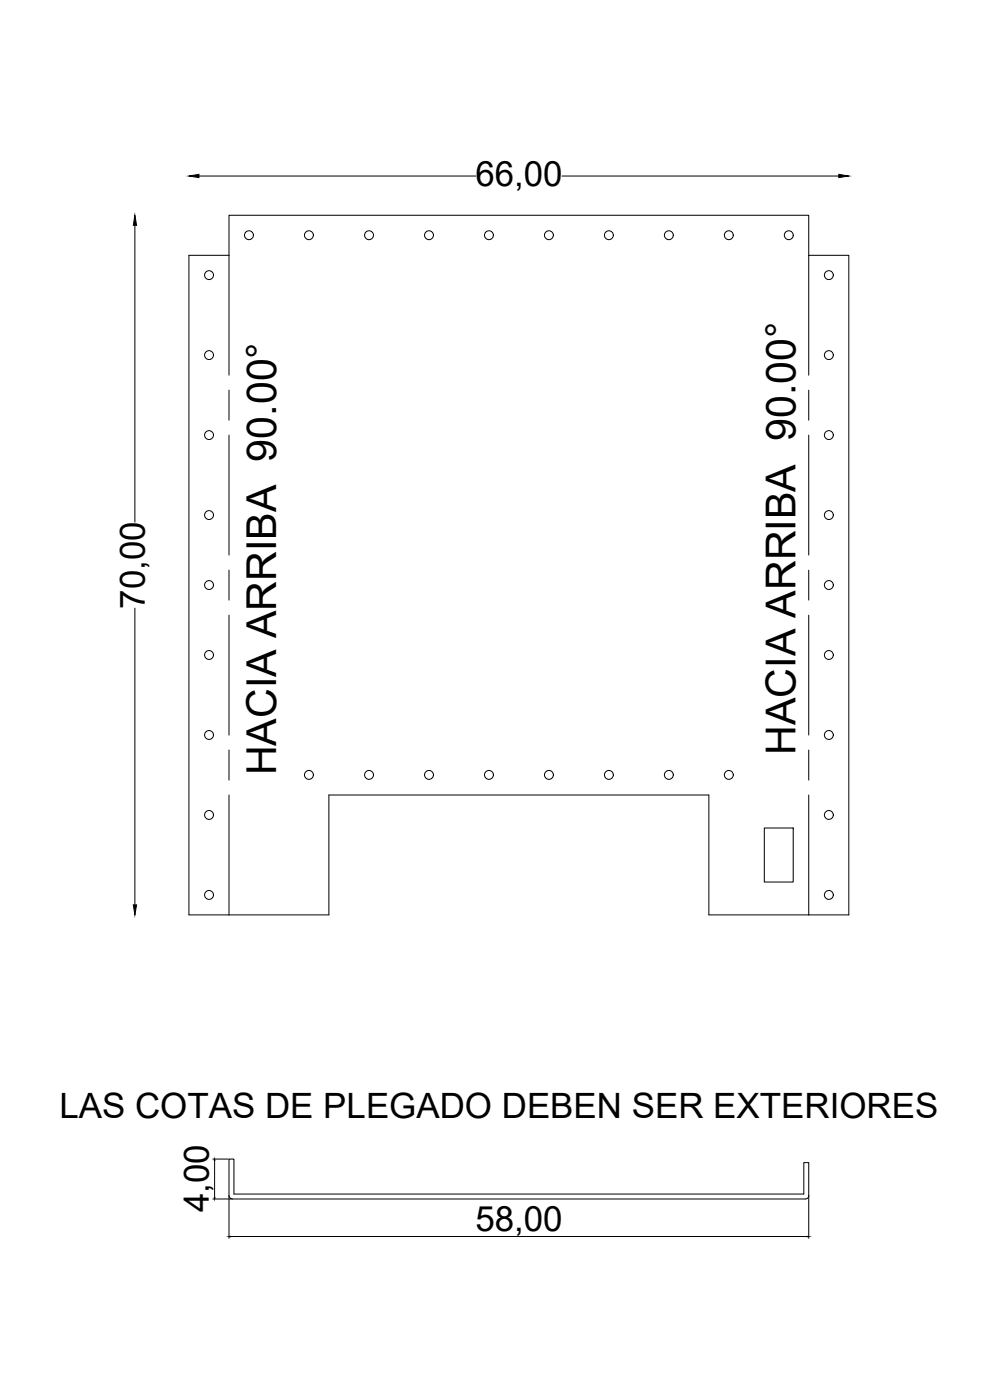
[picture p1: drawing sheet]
<svg xmlns="http://www.w3.org/2000/svg" width="297mm" height="420mm" viewBox="0 0 297 420" stroke-linecap="round" stroke-linejoin="round" font-family="sans-serif">
<!-- layer: BLOQUES -->
<g fill="none" stroke="#000" stroke-width=".3">
<path d="M59.7 52.8h83M168.6 52.8h83.1M40.5 67.6v89.1M68.7 76.6v-12h174v12M68.7 76.6h-12v198h42v-36h114v36h42v-198h-12M68.7 76.6v36M242.7 76.6v36M68.7 117.1v9M242.7 117.1v9M68.7 130.6v36M242.7 130.6v36M68.7 171.1v9"/>
<path d="M242.7 171.1v9M40.5 182.5v89.1M68.7 184.6v36M242.7 184.6v36M68.7 225.1v9M68.7 238.6v36M242.7 225.1v9M242.7 238.6v36M229.3 248.5h8.7v16.2h-8.7zM63.8 359.8h5.8M63.8 347.9h4.7M64.4 348.3v11.1"/>
<path d="M68.7 358.9v12.7M242.7 358.9v12.7M242.7 358.8l-.4 .8-.7 .2h-171.8l-.7-.2-.4-.8v-10.9h1.5v10.5h171v-9.5h1.5v9.9M69.1 371.1h173.1"/>
</g>
<path d="M56.7 52.8l3-.5v1zM251.7 52.3l3 .5-3 .5zM40.5 64.6l.5 3h-1zM40 271.6h1l-.5 3zM64.4 347.9l.1 .4h-.2zM64.3 359.4h.2l-.1 .4zM68.7 371.1l.4 .1zM242.2 371.1h.5z" fill="#000" stroke="#000" stroke-width=".3"/>
<!-- layer: Agujero -->
<g fill="none" stroke="#000" stroke-width=".3">
<circle cx="74.7" cy="70.6" r="1.33"/>
<circle cx="92.7" cy="70.6" r="1.33"/>
<circle cx="110.7" cy="70.6" r="1.33"/>
<circle cx="128.7" cy="70.6" r="1.33"/>
<circle cx="146.7" cy="70.6" r="1.33"/>
<circle cx="164.7" cy="70.6" r="1.33"/>
<circle cx="182.7" cy="70.6" r="1.33"/>
<circle cx="200.7" cy="70.6" r="1.33"/>
<circle cx="218.7" cy="70.6" r="1.33"/>
<circle cx="236.7" cy="70.6" r="1.33"/>
<circle cx="62.7" cy="82.6" r="1.33"/>
<circle cx="248.7" cy="82.6" r="1.33"/>
<circle cx="62.7" cy="106.6" r="1.33"/>
<circle cx="248.7" cy="106.6" r="1.33"/>
<circle cx="62.7" cy="130.6" r="1.33"/>
<circle cx="248.7" cy="130.6" r="1.33"/>
<circle cx="62.7" cy="154.6" r="1.33"/>
<circle cx="248.7" cy="154.6" r="1.33"/>
<circle cx="62.7" cy="175.6" r="1.33"/>
<circle cx="248.7" cy="175.6" r="1.33"/>
<circle cx="62.7" cy="196.6" r="1.33"/>
<circle cx="248.7" cy="196.6" r="1.33"/>
<circle cx="62.7" cy="220.6" r="1.33"/>
<circle cx="92.7" cy="232.6" r="1.33"/>
<circle cx="110.7" cy="232.6" r="1.33"/>
<circle cx="128.7" cy="232.6" r="1.33"/>
<circle cx="146.7" cy="232.6" r="1.33"/>
<circle cx="164.7" cy="232.6" r="1.33"/>
<circle cx="182.7" cy="232.6" r="1.33"/>
<circle cx="200.7" cy="232.6" r="1.33"/>
<circle cx="218.7" cy="232.6" r="1.33"/>
<circle cx="248.7" cy="220.6" r="1.33"/>
<circle cx="62.7" cy="244.6" r="1.33"/>
<circle cx="248.7" cy="244.6" r="1.33"/>
<circle cx="62.7" cy="268.6" r="1.33"/>
<circle cx="248.7" cy="268.6" r="1.33"/>
</g>
<g font-size="12.4">
<text x="238.7" y="226.6" transform="rotate(-90 238.7 226.6)">HACIA ARRIBA 90.00°</text>
<text x="82.8" y="232.7" transform="rotate(-90 82.8 232.7)">HACIA ARRIBA 90.00°</text>
</g>
<g font-size="10.5">
<text x="142.6" y="55.8">66,00</text>
<text x="43.5" y="182.7" transform="rotate(-90 43.5 182.7)">70,00</text>
<text x="17.8" y="335.7">LAS COTAS DE PLEGADO DEBEN SER EXTERIORES</text>
<text x="62.6" y="363.9" transform="rotate(-90 62.6 363.9)">4,00</text>
<text x="142.6" y="369.4">58,00</text>
</g>
</svg>
